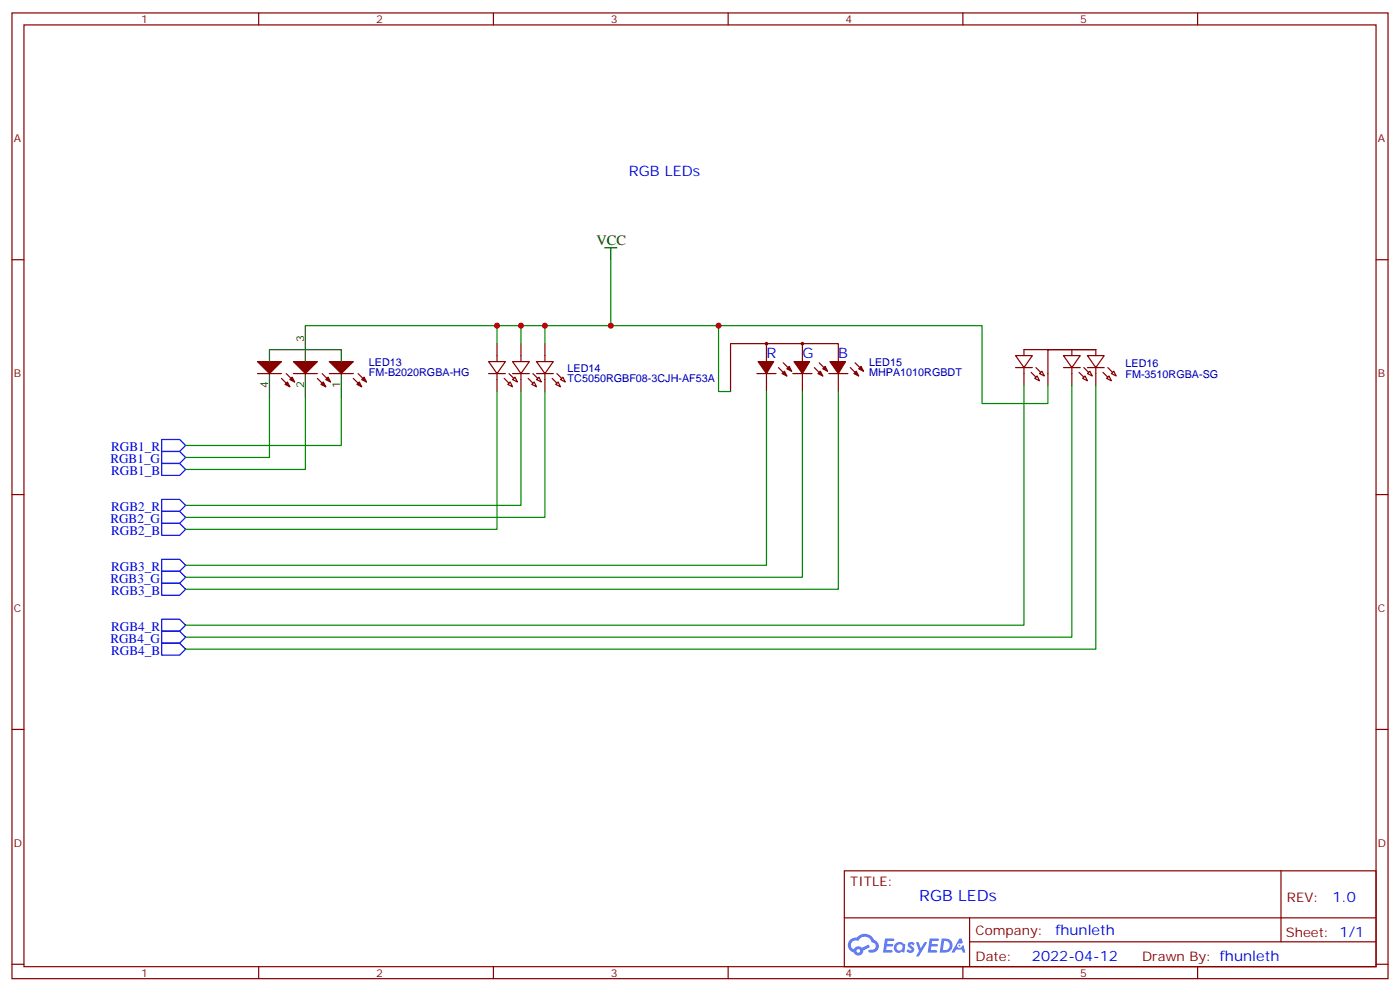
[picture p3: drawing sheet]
<svg xmlns="http://www.w3.org/2000/svg" width="412mm" height="292mm" viewBox="0 0 412 292" stroke-linecap="round" stroke-linejoin="round" font-family="sans-serif">
<g fill="none" stroke="#870000" stroke-width=".35">
<path d="M3.5 3.8h405.4v284.3h-405.4zM7.1 7.3h398.2v277.3h-398.2zM76.2 3.8v3.5M145.3 3.8v3.5M214.5 3.8v3.5M283.6 3.8v3.5M352.8 3.8v3.5M3.5 76.5h3.6M405.3 76.5h3.6M3.5 145.6h3.6M405.3 145.6h3.6M3.5 214.8h3.6"/>
<path d="M405.3 214.8h3.6M248.7 256.4h156.6v28.2h-156.6zM377.3 256.4v20.9M248.7 270.2h156.5M285.6 277.3h119.6M285.6 270.2v14.2M3.5 283.9h3.6M76.2 284.6v3.5M145.3 284.6v3.5M214.5 284.6v3.5M283.6 284.6v3.5M352.8 284.6v3.5"/>
<path d="M405.3 283.9h3.6"/>
</g>
<g fill="#5487ff">
<path d="M267.7 277.6a1.22 1.22 0 0 1 1.7 .2l-.4 .6a.47 .47 0 0 0-.3-.4 .47 .47 0 0 0-.5 .2l.1 .2a1.14 1.14 0 0 1 .8 1.8 1.14 1.14 0 0 1-1.9 0l-.2-.2 .5-.6 .7 .5a.29 .29 0 0 0 .3-.3 .29 .29 0 0 0-.2-.3 1.04 1.04 0 0 1-.6-1.7z"/>
<path d="M260.7 276.3h2.4l.3 .2-.2 .5-1.8 .1-.1 .8h1.5l.3 .4-.3 .4h-1.6l-.2 1.1h1.7l.2 .3-.2 .3-2.6 .1z"/>
<path d="M273.8 276.3h2.4l.3 .2-.1 .5-1.8 .1-.2 .8h1.6l.3 .4-.4 .4h-1.6l-.1 1.1h1.7l.2 .3-.2 .3-2.6 .1z"/>
<path d="M282.6 276.3h.7l.3 1.3-.6 .3a.69 .69 0 0 0-1 .3 .69 .69 0 0 0 .4 .9 .69 .69 0 0 0 .9-.6l.5-.2 .6 2.2h-.8l-.2-.9h-1.8l-.5 .9h-.8z"/>
<path d="M269.8 277.4h.8l.6 1.8 1.1-1.8h.9l-2.6 4.2h-.8l.9-1.5z"/>
<path d="M277.4 276.3l-.6 4.2h1.3a2.11 2.11 0 0 0 2.5-2.1 2.11 2.11 0 0 0-2.5-2.1zM278.1 277.1a1.39 1.39 0 0 1 1.7 1.4 1.39 1.39 0 0 1-1.8 1.3h-.3z"/>
<path d="M263.7 277.9a1.54 1.54 0 0 0-.1 2.2 1.54 1.54 0 0 0 2.2 .1l.6 .3 .3-2.3-.2-.3h-.4a1.49 1.49 0 0 0-2.4 0zM264 278.9a.94 .94 0 0 1 1.8 0 .94 .94 0 0 1-1.8 0z"/>
<path d="M250.4 276.7a2.18 2.18 0 0 0 1.1 3.7 1.44 1.44 0 0 0 1.6 .9 1.44 1.44 0 0 0 1.2-1.4l2-1.1-.5-.7-1.9 1a1.47 1.47 0 0 0-2.4 .4 1.39 1.39 0 0 1-.7-1.9 1.39 1.39 0 0 1 2-.5 2.12 2.12 0 0 1 2.2-1.3 2.12 2.12 0 0 1 1.9 1.7 1.14 1.14 0 0 1 1.1 1.4 1.14 1.14 0 0 1-1.7 .7 .43 .43 0 0 0-.5 .4 .43 .43 0 0 0 .4 .5 1.98 1.98 0 0 0 2.5-1.2 1.98 1.98 0 0 0-1.2-2.6 3.1 3.1 0 0 0-5.3-.6l-.9 .1zM252.3 280a.55 .55 0 0 1 1.1 0 .55 .55 0 0 1-1.1 0z"/>
<circle cx="282.6" cy="278.4" r=".26"/>
</g>
<g fill="none" stroke="#870000" stroke-width=".35">
<path d="M75.8 110h7.1M82.9 111.4l2.5 2.5M84.3 110l2.5 2.5M86.4 110h7.1M93.5 111.4l2.5 2.5M94.9 110l2.5 2.5M97 110h7.1M104.1 111.4l2.4 2.5M105.5 110l2.4 2.5M143.9 106.5h5l-2.5 3.5zM143.9 110h5M146.4 101.2v5.3"/>
<path d="M146.4 110v5.3M149.6 113.2l.7-.7 .7 1.4zM151 111.8l.7-.7 .7 1.4zM151 106.5h4.9l-2.4 3.5zM151 110h4.9M153.5 101.2v5.3M153.5 110v5.3M156.6 113.2l.7-.7 .7 1.4zM158 106.5h5l-2.5 3.5zM158 111.8l.7-.7 .8 1.4zM158 110h5M160.5 101.2v5.3"/>
<path d="M160.5 110v5.3M163.7 113.2l.7-.7 .7 1.4zM165.1 111.8l.7-.7 .7 1.4zM223 110h5.6M225.8 101.2v5.3M225.8 110v5.3M229.3 108.2l2.5 2.5M230.7 106.8l2.5 2.5M233.5 110h5.7M236.4 101.2v5.3M236.4 110v5.3M239.9 108.2l2.5 2.5"/>
<path d="M241.3 106.8l2.5 2.5M244.1 110h5.7M246.9 106.5v-5.3h-31.7v14.1M246.9 110v5.3M250.5 108.2l2.4 2.5M251.9 106.8l2.5 2.5M299.2 104.7h4.9l-2.5 3.5zM299.2 108.2h4.9M301.6 104.7v-1.8h21.2h-14.1v10.6M301.6 108.2v5.3M304.8 111.4l.7-.7 .7 1.4zM306.9 109.3l.7 1.4-1.4-.7z"/>
<path d="M313.3 104.7h4.9l-2.5 3.5zM313.3 108.2h4.9M315.7 102.9v1.8M315.7 108.2v5.3M319.6 110.7l.7 1.4-1.4-.7zM320.3 104.7h5l-2.5 3.5zM320.3 110l.7-.7 .7 1.4zM320.3 108.2h5M322.8 102.9v1.8M322.8 108.2v5.3M326 111.4l.7-.7 .7 1.4zM327.4 110l.7-.7 .7 1.4z"/>
<circle cx="225.8" cy="101.2" r=".35"/>
<circle cx="236.4" cy="101.2" r=".35"/>
</g>
<g fill="#870000" stroke="#870000" stroke-width=".35">
<path d="M324.9 109.6l1.4 1.5z"/>
<path d="M326.3 108.2l1.4 1.4z"/>
<path d="M319.3 108.2l1.4 1.4z"/>
<path d="M317.9 109.6l1.4 1.5z"/>
<path d="M305.2 108.2l1.4 1.4z"/>
<path d="M303.7 109.6l1.5 1.5z"/>
<path d="M231.8 108.6l.7-.7 .7 1.4z"/>
<path d="M230.4 110l.7-.7 .7 1.4z"/>
<path d="M223.3 106.5h4.6l-2.1 3.5z"/>
<path d="M242.4 108.6l.7-.7 .7 1.4z"/>
<path d="M241.7 109.3l.7 1.4-1.5-.7z"/>
<path d="M233.9 106.5h4.6l-2.1 3.5z"/>
<path d="M244.5 106.5h4.6l-2.2 3.5z"/>
<path d="M252.2 109.3l.7 1.4-1.4-.7z"/>
<path d="M252.9 108.6l.7-.7 .8 1.4z"/>
<path d="M148.5 111.4l1.4 1.4z"/>
<path d="M149.9 110l1.4 1.4z"/>
<path d="M162.6 111.4l1.4 1.4z"/>
<path d="M164 110l1.5 1.4z"/>
<path d="M157 110l1.4 1.4z"/>
<path d="M155.6 111.4l1.4 1.4z"/>
<path d="M97 106.5h7.1l-3.6 3.5z"/>
<path d="M105.1 113.2l.7-.7 .7 1.4z"/>
<path d="M107.2 111.1l.7 1.4-1.4-.7z"/>
<path d="M86.4 106.5h7.1l-3.5 3.5z"/>
<path d="M94.5 113.2l.7-.7 .8 1.4z"/>
<path d="M96.7 111.1l.7 1.4-1.4-.7z"/>
<path d="M75.8 106.5h7.1l-3.5 3.5z"/>
<path d="M84 113.2l.7-.7 .7 1.4z"/>
<path d="M85.4 111.8l.7-.7 .7 1.4z"/>
</g>
<path d="M178.2 73h3.5M179.9 73v3.5M90 95.9v10.6M79.4 106.5v-3.6h21.1v3.6M79.4 110v7.1M90 110v7.1M100.5 110v7.1" fill="none" stroke="#000" stroke-width=".35"/>
<g fill="none" stroke="#008700" stroke-width=".35">
<path d="M179.9 76.5v19.4h-89.9M146.4 95.9v5.3M153.5 95.9v5.3M160.5 95.9v5.3M179.9 95.9h31.8v19.4h3.5M211.7 95.9h77.6v22.9h19.4v-5.3M79.4 117.1v17.6h-24.7M90 117.1v21.1h-35.3M100.5 117.1v14.1h-45.8M146.4 115.3v40.6h-91.7M153.5 115.3v33.5h-98.8M160.5 115.3v37h-105.8"/>
<path d="M225.8 115.3v51.1h-171.1M236.4 115.3v54.7h-181.7M246.9 115.3v58.2h-192.2M301.6 113.5v70.6h-246.9M315.7 113.5v74.1h-261M322.8 113.5v77.6h-268.1"/>
</g>
<path d="M47.6 129.4h5.3l1.8 1.8-1.8 1.7h-5.3zM47.6 132.9h5.3l1.8 1.8-1.8 1.8h-5.3zM47.6 136.5h5.3l1.8 1.7-1.8 1.8h-5.3zM47.6 147h5.3l1.8 1.8-1.8 1.8h-5.3zM47.6 150.6h5.3l1.8 1.7-1.8 1.8h-5.3zM47.6 154.1h5.3l1.8 1.8-1.8 1.7h-5.3zM47.6 171.7h5.3l1.8 1.8-1.8 1.8h-5.3zM47.6 168.2h5.3l1.8 1.8-1.8 1.7h-5.3zM47.6 164.7h5.3l1.8 1.7-1.8 1.8h-5.3zM47.6 189.4h5.3l1.8 1.7-1.8 1.8h-5.3zM47.6 185.8h5.3l1.8 1.8-1.8 1.8h-5.3zM47.6 182.3h5.3l1.8 1.8-1.8 1.7h-5.3z" fill="none" stroke="#00f" stroke-width=".35"/>
<g fill="#c00">
<circle cx="146.4" cy="95.9" r=".88"/>
<circle cx="153.5" cy="95.9" r=".88"/>
<circle cx="160.5" cy="95.9" r=".88"/>
<circle cx="179.9" cy="95.9" r=".88"/>
<circle cx="211.7" cy="95.9" r=".88"/>
</g>
<text font-size="4.6" fill="#00f" x="270.8" y="265.4">RGB LEDs</text>
<g font-size="4.2" fill="#00f">
<text x="185.2" y="51.8">RGB LEDs</text>
<text x="225.8" y="105.4">R</text>
<text x="236.4" y="105.4">G</text>
<text x="246.9" y="105.4">B</text>
<text x="392.5" y="265.7">1.0</text>
<text x="310.9" y="275.2">fhunleth</text>
<text x="304" y="283">2022-04-12</text>
</g>
<text font-size="4.2" x="175.7" y="72.2">VCC</text>
<g font-size="3.9" fill="#00f">
<text x="32.5" y="136.5">RGB1_G</text>
<text x="32.7" y="132.9">RGB1_R</text>
<text x="32.7" y="140">RGB1_B</text>
<text x="32.5" y="154.1">RGB2_G</text>
<text x="32.7" y="150.6">RGB2_R</text>
<text x="32.7" y="157.6">RGB2_B</text>
<text x="32.5" y="171.7">RGB3_G</text>
<text x="32.7" y="168.2">RGB3_R</text>
<text x="32.7" y="175.3">RGB3_B</text>
<text x="32.7" y="185.8">RGB4_R</text>
<text x="32.5" y="189.4">RGB4_G</text>
<text x="32.7" y="192.9">RGB4_B</text>
</g>
<g font-size="3.9" fill="#800">
<text x="250.5" y="261">TITLE:</text>
<text x="379.1" y="265.7">REV:</text>
<text x="287.4" y="275.2">Company:</text>
<text x="378.7" y="275.8">Sheet: 1/1</text>
<text x="287.4" y="282.9">Date:</text>
<text x="336.4" y="282.9">Drawn By: fhunleth</text>
</g>
<g font-size="3.2" fill="#800">
<text x="41.6" y="6.8">1</text>
<text x="110.8" y="6.8">2</text>
<text x="179.9" y="6.8">3</text>
<text x="249.1" y="6.8">4</text>
<text x="318.2" y="6.8">5</text>
<text x="4.1" y="41.9">A</text>
<text x="405.9" y="41.9">A</text>
<text x="4.1" y="111.1">B</text>
<text x="405.9" y="111.1">B</text>
<text x="4.1" y="180.2">C</text>
<text x="405.9" y="180.2">C</text>
<text x="4.1" y="249.3">D</text>
<text x="405.9" y="249.3">D</text>
<text x="41.6" y="287.6">1</text>
<text x="110.8" y="287.6">2</text>
<text x="179.9" y="287.6">3</text>
<text x="249.1" y="287.6">4</text>
<text x="318.2" y="287.6">5</text>
</g>
<g font-size="3.2">
<text x="89.6" y="100.8" transform="rotate(-90 89.6 100.8)">3</text>
<text x="79" y="114.1" transform="rotate(-90 79 114.1)">4</text>
<text x="89.6" y="114.1" transform="rotate(-90 89.6 114.1)">2</text>
<text x="100.2" y="114.1" transform="rotate(-90 100.2 114.1)">1</text>
</g>
<g font-size="3.2" fill="#000080">
<text x="108.7" y="107.7">LED13</text>
<text x="256" y="107.7">LED15</text>
<text x="108.7" y="110.8">FM-B2020RGBA-HG</text>
<text x="167.2" y="112.6">TC5050RGBF08-3CJH-AF53A</text>
<text x="167.2" y="109.4">LED14</text>
<text x="256" y="110.8">MHPA1010RGBDT</text>
<text x="331.5" y="111.2">FM-3510RGBA-SG</text>
<text x="331.5" y="108.1">LED16</text>
</g>
</svg>
